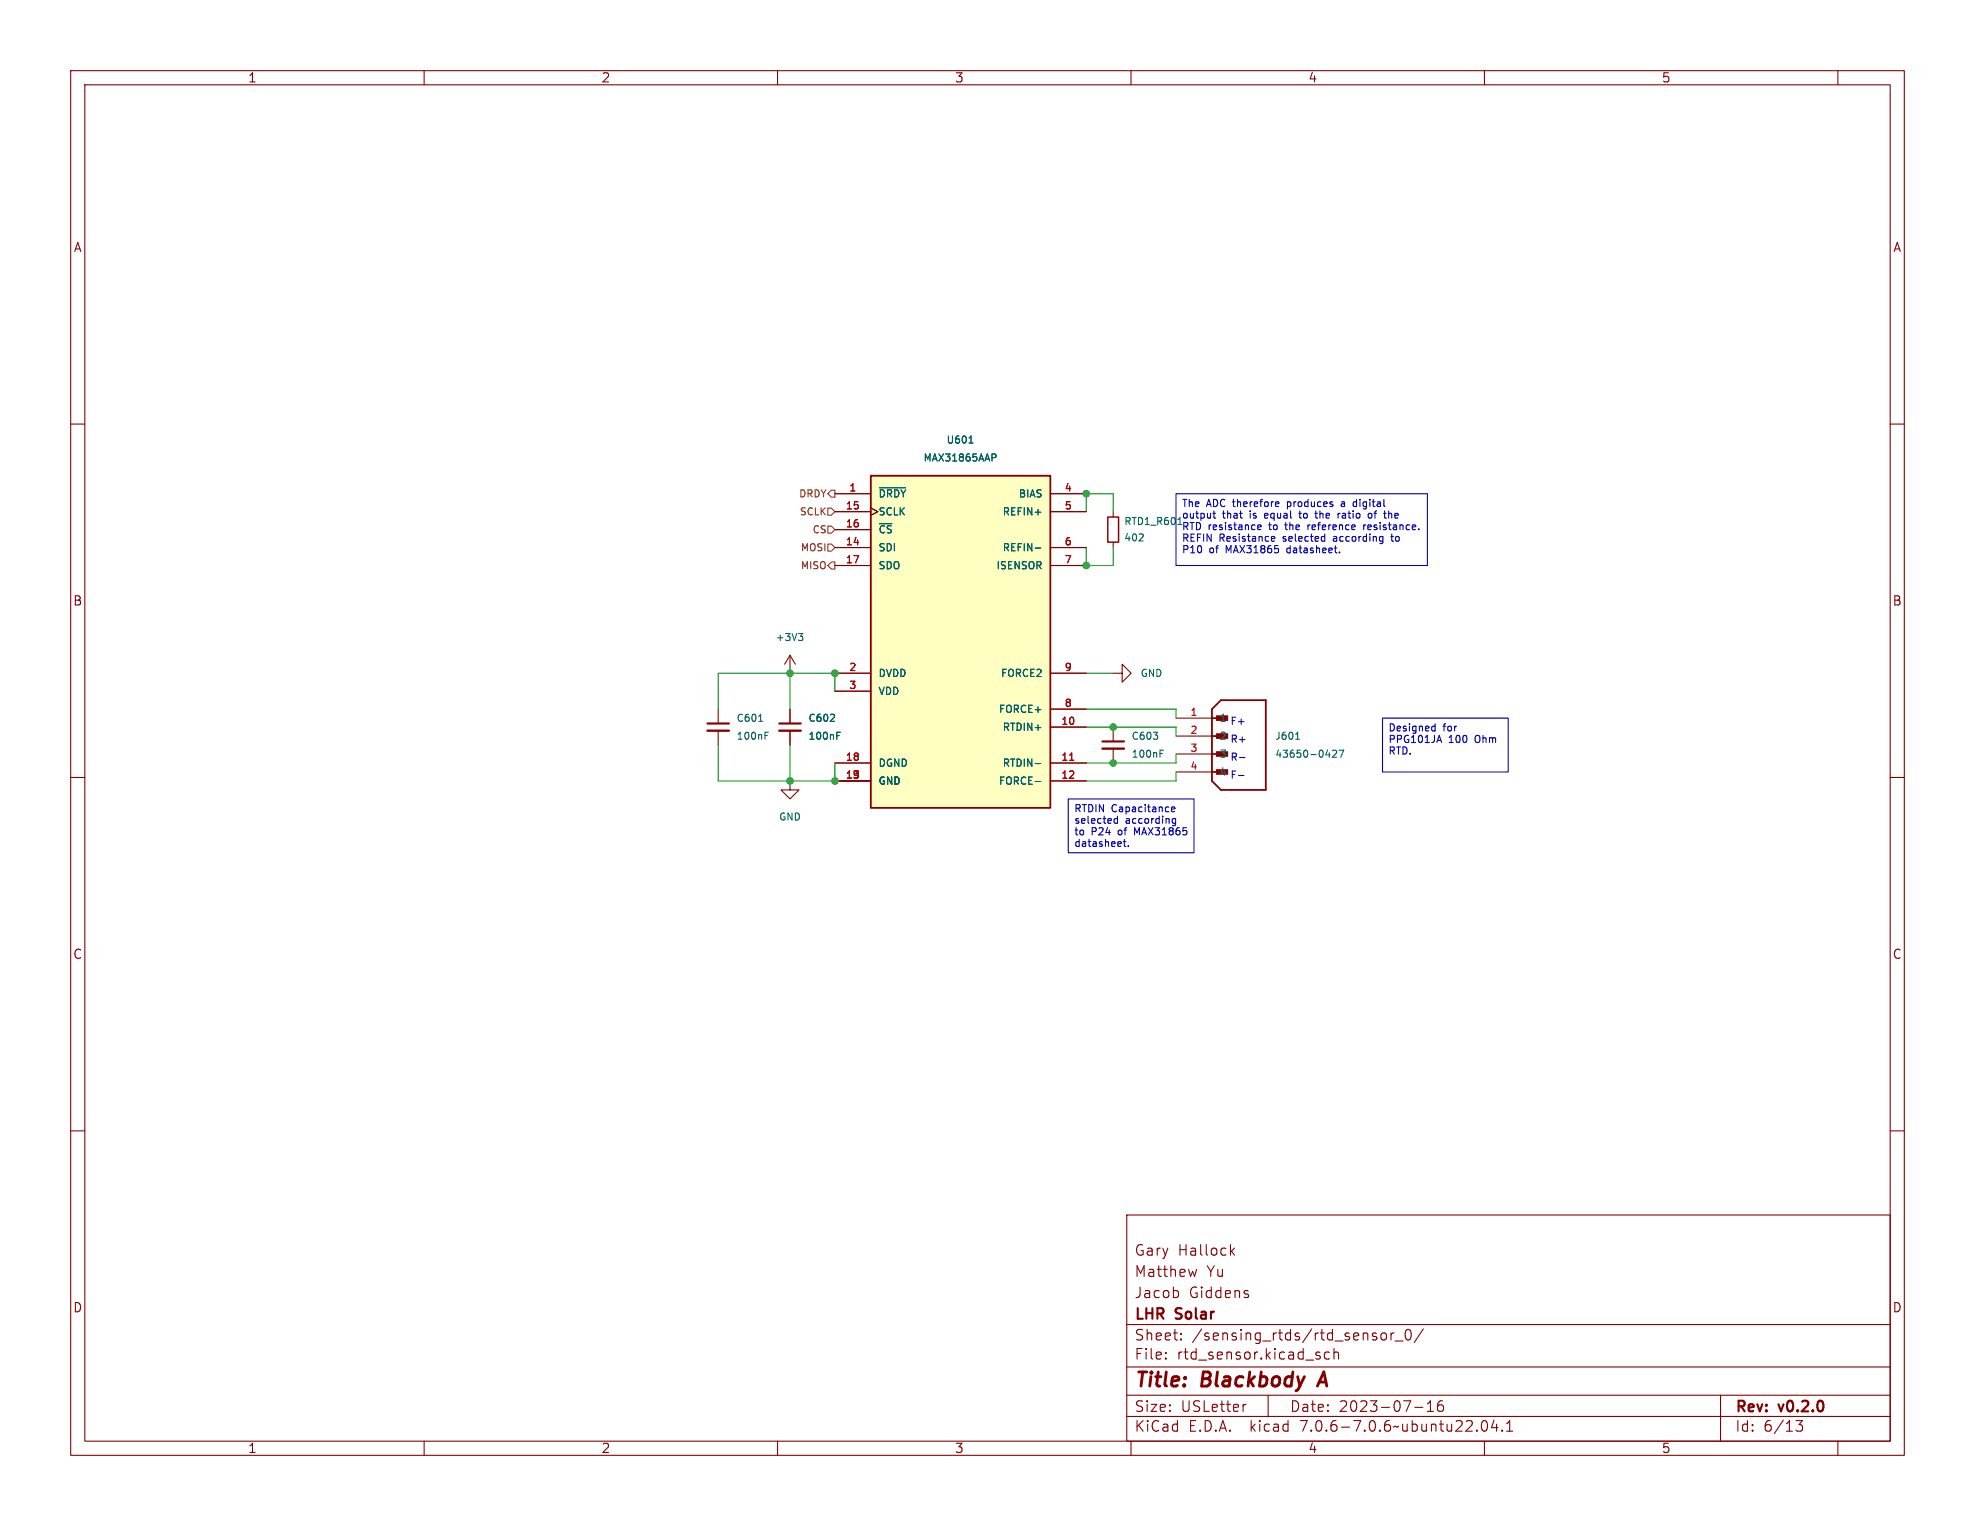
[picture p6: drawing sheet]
<svg xmlns="http://www.w3.org/2000/svg" width="279mm" height="216mm" viewBox="0 0 279 216" stroke-linecap="round" stroke-linejoin="round" font-family="sans-serif">
<g fill="none" stroke="#840000" stroke-width=".15">
<path d="M10 10h259.4v195.9h-259.4zM12 12h255.4v191.9h-255.4zM60 10v2M110 10v2M160 10v2M210 10v2M260 10v2M10 60h2M267.4 60h2M118.1 69.9h5.1M118.1 77.5h5.1M118.1 72.4h5.1"/>
<path d="M118.1 74.9h5.1M123.2 71.9l1 .5-1 .5M148.6 69.9h5.1M148.6 77.5h5.1M148.6 72.4h5.1M157.5 72.4v.8M157.5 76.7v.8M111.8 92.7l-.8 1.3M111.8 92.7v2.6M111.8 92.7l.7 1.3M118.1 80h5.1M118.1 95.3h5.1"/>
<path d="M118.1 97.8h5.1M148.6 80h5.1M148.6 95.3h5.1M157.5 95.3h1.2v-1.3l1.3 1.3-1.3 1.2v-1.2M10 110h2M101.6 100.3v2.1M101.6 103.4v2M111.8 110.5v1.3h1.2l-1.2 1.2-1.3-1.2h1.3M111.8 100.3v2.1M111.8 103.4v2M118.1 108h5.1M118.1 110.5h5.1"/>
<path d="M148.6 102.9h5.1M148.6 108h5.1M148.6 110.5h5.1M148.6 100.3h5.1M157.5 102.9v2M157.5 105.9v2.1M166.4 101.6h5M166.4 104.1h5M166.4 106.7h5M166.4 109.2h5M267.4 110h2M10 160h2"/>
<path d="M267.4 160h2M159.4 171.9h108v32h-108zM169.3 179.6l-.3 1-.3-.7M174.2 177l.4 .6M174.6 176.6l-.5 .6M159.4 197.4h108M159.4 193.4h108M159.4 187.4h108M164.9 192.1l.1 .1-.1 .1M164.9 192.1v.1v.1M164.9 191.4v.1M164.9 192.1v.2"/>
<path d="M164.9 191.4h.1l-.1 .1M166.6 182.7l.1 .2v.4l-.1 .2M167.1 189.4v.1v.1M167.1 189.4l-.1 .1 .1 .1M167.1 188.7v.1M167.1 189.4v.2M167.1 188.7h-.1l.1 .1M176.3 198.7l-.3 .1M176.6 183.2v.1v.2M179.4 197.4v3M188.1 191.4l-.5-.1-.2 .3v.4l.1 .2 .1 .1 .5-.1M188.7 191.4a.37 .37 0 0 1 .7 .1v.8"/>
<path d="M188.7 190.8v1.5M195.4 188.7a.41 .41 0 0 1 .4-.1 .41 .41 0 0 1 .3 .3v.4a.41 .41 0 0 1-.4 .3 .41 .41 0 0 1-.3-.3zM196.8 188.6v1M197.2 188.6l-.3 .1-.1 .2M197.4 189.7h1.1M198.9 188.2a.36 .36 0 0 1 .4-.1 .36 .36 0 0 1 .3 .3 .77 .77 0 0 1-.5 1.2 .91 .91 0 0 1-.2-1.4zM200.1 199.1h1.2M201.4 188l-1.3 1.9M201.9 199.7h.9M201.9 198.6l.5-.4v1.5M204.1 198.2a.59 .59 0 0 0-.7 .6v.6l.1 .2 .4 .1 .2-.2 .1-.5-.1-.2h-.5l-.2 .2M243.4 197.4v6.5"/>
<path d="M60 203.9v2M110 203.9v2M159.4 200.4h108M160 203.9v2M209.7 201.1a.36 .36 0 0 1 .4-.1 .36 .36 0 0 1 .3 .3 .77 .77 0 0 1-.5 1.2 .91 .91 0 0 1-.2-1.4zM210 203.9v2M211.4 200.9l-.4 1.1h.9M211.7 201.5v1M212.5 202.3l.1 .1-.1 .1M212.5 202.3l-.1 .1 .1 .1M212.5 202.3v.2M213.1 202.5h.9"/>
<path d="M213.1 201.4l.5-.4v1.5M254.1 201h.9l-.5 .6a.41 .41 0 0 1 .5 .2v.4l-.1 .2-.2 .1-.6-.1M260 203.9v2"/>
</g>
<path d="M187.3 194.1l-.9 2" fill="none" stroke="#840000" stroke-width=".4"/>
<g fill="none" stroke="#006464" stroke-width=".15">
<path d="M124.4 69h3.7M124.4 74.1h1.8M137.1 62.7h.6M137.3 61.8l.1-.1v1M140.3 64.2h.4l.2 .2-.1 .3h-.5M146.5 72.5h.7M146.5 77.5h.7M161.6 75.6l.1 .1v.3l-.6 .5h.6M166.6 74.2h.6M113 89.6h.6l-.4 .4 .3 .1 .1 .3-.2 .2h-.3M107.3 102.1h.6M108.2 103.6h.5"/>
<path d="M108.2 104.1h.4M117.4 102.1h.7M118 101.1v.4M118.4 103.6h.5M118.4 104.1h.3M146.5 108h.7M146.5 110.6h.7M163.2 103.6h.6l-.4 .4M163.7 104.1v.4M164.1 106.6h.3M164.1 106.1h.5M183.3 104.6h.6"/>
<path d="M183.5 103.7l.1-.1v1M187.6 106.8h.6M188.5 106.2l.4-.1 .2 .3-.6 .7h.6M189.4 106.1h.7l-.4 1"/>
</g>
<path d="M123.2 67.3h25.4v47h-25.4z" fill="#ffffc2" stroke="#ffffc2" stroke-width=".14"/>
<path d="M123.2 67.3h25.4v47h-25.4zM171.4 100.3l1.3-1.2h6.4v12.7h-6.4l-1.3-1.3zM171.4 109.2h2M171.4 106.7h2M171.4 104.1h2M171.4 101.6h2" fill="none" stroke="#840000" stroke-width=".25"/>
<path d="M151.3 107.6h.6" fill="none" stroke="#a90000" stroke-width=".15"/>
<path d="M100.1 103.4h3M110.2 103.4h3.1M156 105.9h3" fill="none" stroke="#840000" stroke-width=".33"/>
<path d="M100.1 102.4h3M110.2 102.4h3.1M156 104.9h3" fill="none" stroke="#840000" stroke-width=".3"/>
<path d="M156.7 73.2h1.5v3.5h-1.5z" fill="none" stroke="#840000" stroke-width=".2"/>
<path d="M172.1 101.3h1.6v.6h-1.6z" fill="#840000" stroke="#840000" stroke-width=".15"/>
<path d="M117.1 71.9h.5l.5 .5-.5 .5h-.5zM117.1 74.4h.5l.5 .5-.5 .5h-.5zM117.1 77h.5l.5 .5-.5 .5h-.5zM117.6 69.3h.5v1.1h-.5l-.5-.5zM117.6 79.5h.5v1h-.5l-.5-.5z" fill="none" stroke="#725600" stroke-width=".15"/>
<g fill="none" stroke="#0000c2" stroke-width=".15">
<path d="M166.4 69.9h35.5v10.1h-35.5zM171.6 72.6h.4M171.7 72.3v.9l.3 .1M177.9 74.6l.5-.1v-.2h-.3l-.2 .1 .1 .5h.4M178.9 72.7v.6M179.4 72.9l-.5 .1M179.9 75.9h.3l.1 .2-.4 .1M179.9 76.5h.4M180.6 71h.3v.2l-.5 .1M180.9 71.6l-.3 .1M182.1 77.6v.5M182.1 71v1"/>
<path d="M182.1 71.6l.1 .1M182.2 71h-.1M183.9 72.3v.9l.2 .1M185 74.3v.6M185.3 74.3l-.3 .2M186.1 73.2l.3 .1M187.3 75.9h.1M187.4 76.5l-.1 .1M187.4 75.6v1M188.7 76.2v.3M189.5 78.1v.1M189.6 72.6l-.2 .1"/>
<path d="M190.1 71h-.3M190.1 71.3h-.2l-.2 .1 .1 .2 .3 .1M190.2 72.6l-.3 .1M190.3 72.9h-.3l-.1 .2v.2h.4M191.6 71h.3M191.9 71.6l-.3 .1M191.9 70.7v1M192.9 74.3v.6M193.2 74.3l-.3 .2M194.1 72.8l-.1 .4-.1 .1h-.3M194.5 72.4v.9M196.6 72.6l.3 .2v.5"/>
<path d="M196.7 75.9h.4M196.9 75.6v.8l.2 .2M151.1 113h17.8v7.7h-17.8zM157.6 116l.1 .4h.4M158.1 115.5v1M158.9 119.1h.4M159.1 118.7v.9l.2 .2M159.6 119.7v.1M160.8 117.8l-.3-.7v1M165.7 114.5l.5-.1v-.2h-.3l-.2 .1 .1 .5h.4M166.3 115.9l-.3-.1-.2 .2 .1 .4h.4M166.3 115.8v.8l-.2 .2h-.2"/>
<path d="M175.2 109.7h.8M175.3 107.2h.8M195.6 101.6h17.8v7.6h-17.8zM202.7 102.7l.3 .1M203 102.4v1M203 103.4h-.3M203.4 104.8h.4M203.6 104l.3 1.1"/>
</g>
<path d="M153.7 77.5v2.5h3.8v-2.5M153.7 72.4v-2.5h3.8v2.5M111.8 95.3v5M118.1 97.8v-2.5h-16.5v5M153.7 95.3h3.8M101.6 105.4v5.1h16.5v-2.5M111.8 105.4v5.1M153.7 100.3h12.7v1.3M153.7 102.9h12.7v1.2M166.4 106.7v1.3h-12.7M166.4 109.2v1.3h-12.7" fill="none" stroke="#009600" stroke-width=".15"/>
<g fill="#009600" stroke="#009600" stroke-width=".15">
<circle cx="111.8" cy="95.3" r=".46"/>
<circle cx="118.1" cy="110.5" r=".46"/>
<circle cx="111.8" cy="110.5" r=".46"/>
<circle cx="157.5" cy="108" r=".46"/>
<circle cx="157.5" cy="102.9" r=".46"/>
<circle cx="118.1" cy="95.3" r=".46"/>
<circle cx="153.7" cy="80" r=".46"/>
<circle cx="153.7" cy="69.9" r=".46"/>
</g>
<g font-size="2.8" fill="#840000">
<text x="160.4" y="196.8">Title:</text>
<text x="170.1" y="196.8">Blackbody</text>
<text x="187.5" y="196.8">A</text>
</g>
<g font-size="2.1" fill="#840000">
<text x="160.4" y="177.9">Gary</text>
<text x="166.6" y="177.9">Hallock</text>
<text x="160.4" y="183.9">Jacob</text>
<text x="160.4" y="180.9">Matthew</text>
<text x="168.2" y="183.9">Giddens</text>
<text x="170.7" y="180.9">Yu</text>
<text x="160.4" y="189.9">Sheet:</text>
<text x="160.4" y="187.1">LHR</text>
<text x="166.4" y="187.1">Solar</text>
<text x="168.6" y="189.9">/sensing_rtds/rtd_sensor_0/</text>
<text x="160.4" y="192.6">File:</text>
<text x="166.5" y="192.6">rtd_sensor.kicad_sch</text>
<text x="160.4" y="202.8">KiCad</text>
<text x="160.4" y="200">Size:</text>
<text x="167.1" y="200">USLetter</text>
<text x="168.1" y="202.8">E.D.A.</text>
<text x="177" y="202.8">kicad</text>
<text x="182.4" y="200">Date:</text>
<text x="184.2" y="202.8">7.0.6-7.0.6~ubuntu22.04.1</text>
<text x="189.4" y="200">2023-07-16</text>
<text x="245.4" y="200.2">Rev:</text>
<text x="245.4" y="202.8">Id:</text>
<text x="249.5" y="202.8">6/13</text>
<text x="251.8" y="200.2">v0.2.0</text>
</g>
<g font-size="1.8" fill="#840000">
<text x="35" y="11.9">1</text>
<text x="85" y="11.9">2</text>
<text x="135" y="11.9">3</text>
<text x="185" y="11.9">4</text>
<text x="235" y="11.9">5</text>
<text x="10.3" y="35.9">A</text>
<text x="267.7" y="35.9">A</text>
<text x="10.3" y="85.9">B</text>
<text x="267.7" y="85.9">B</text>
<text x="10.3" y="135.9">C</text>
<text x="267.7" y="135.9">C</text>
<text x="10.3" y="185.9">D</text>
<text x="267.7" y="185.9">D</text>
<text x="35" y="205.8">1</text>
<text x="85" y="205.8">2</text>
<text x="135" y="205.8">3</text>
<text x="185" y="205.8">4</text>
<text x="235" y="205.8">5</text>
</g>
<g font-size="1.4" fill="#006464">
<text x="130.5" y="65.5">MAX31865AAP</text>
<text x="133.8" y="63">U601</text>
<text x="124.2" y="70.6">~{DRDY}</text>
<text x="144" y="70.6">BIAS</text>
<text x="124.2" y="73.1">SCLK</text>
<text x="124.2" y="75.7">~{CS}</text>
<text x="141.7" y="73.1">REFIN+</text>
<text x="158.9" y="74.5">RTD1_R601</text>
<text x="158.9" y="76.8">402</text>
<text x="124.2" y="78.2">SDI</text>
<text x="124.2" y="80.7">SDO</text>
<text x="140.8" y="80.7">ISENSOR</text>
<text x="141.7" y="78.2">REFIN-</text>
<text x="109.6" y="90.9">+3V3</text>
<text x="124.2" y="96">DVDD</text>
<text x="141.5" y="96">FORCE2</text>
<text x="161.2" y="96">GND</text>
<text x="124.2" y="98.5">VDD</text>
<text x="141.2" y="101.1">FORCE+</text>
<text x="104.1" y="102.3">C601</text>
<text x="104.1" y="104.9">100nF</text>
<text x="114.3" y="102.3">C602</text>
<text x="114.3" y="104.9">100nF</text>
<text x="141.7" y="103.6">RTDIN+</text>
<text x="160" y="104.9">C603</text>
<text x="160" y="107.4">100nF</text>
<text x="180.3" y="104.9">J601</text>
<text x="180.3" y="107.4">43650-0427</text>
<text x="124.2" y="111.2">GND</text>
<text x="124.2" y="108.7">DGND</text>
<text x="141.2" y="111.2">FORCE-</text>
<text x="141.7" y="108.7">RTDIN-</text>
<text x="110.1" y="116.3">GND</text>
</g>
<g font-size="1.4" fill="#725600">
<text x="112.9" y="70.6">DRDY</text>
<text x="113" y="73.1">SCLK</text>
<text x="114.8" y="75.7">CS</text>
<text x="113.2" y="78.2">MOSI</text>
<text x="113.2" y="80.7">MISO</text>
</g>
<g font-size="1.4" fill="#a90000">
<text x="120" y="69.6">1</text>
<text x="150.5" y="69.6">4</text>
<text x="119.6" y="77.2">14</text>
<text x="119.6" y="72.1">15</text>
<text x="119.6" y="74.7">16</text>
<text x="150.5" y="72.1">5</text>
<text x="150.5" y="77.2">6</text>
<text x="119.6" y="79.8">17</text>
<text x="150.5" y="79.8">7</text>
<text x="120" y="95">2</text>
<text x="150.5" y="95">9</text>
<text x="120" y="97.5">3</text>
<text x="150.5" y="100.1">8</text>
<text x="168.3" y="101.3">1</text>
<text x="119.6" y="107.7">18</text>
<text x="150" y="102.6">10</text>
<text x="150" y="107.7">11</text>
<text x="168.3" y="103.9">2</text>
<text x="168.3" y="106.4">3</text>
<text x="119.6" y="110.2">19</text>
<text x="150" y="110.2">12</text>
<text x="168.3" y="109">4</text>
</g>
<g font-size="1.4" fill="#0000c2">
<text x="167.1" y="72.1">The</text>
<text x="167.1" y="73.7">output</text>
<text x="167.1" y="75.4">RTD resistance</text>
<text x="167.1" y="77">REFIN</text>
<text x="170.7" y="72.1">ADC therefore</text>
<text x="172.5" y="77">Resistance</text>
<text x="173" y="73.7">that</text>
<text x="177" y="73.7">is</text>
<text x="179.4" y="73.7">equal</text>
<text x="179.8" y="75.4">to</text>
<text x="181.7" y="77">selected</text>
<text x="182.3" y="75.4">the</text>
<text x="182.6" y="72.1">produces</text>
<text x="184.5" y="73.7">to</text>
<text x="185.7" y="75.4">reference</text>
<text x="187.1" y="73.7">the</text>
<text x="189.1" y="77">according</text>
<text x="190.5" y="72.1">a</text>
<text x="190.5" y="73.7">ratio</text>
<text x="192.4" y="72.1">digital</text>
<text x="193.9" y="75.4">resistance.</text>
<text x="195" y="73.7">of</text>
<text x="197.6" y="73.7">the</text>
<text x="197.6" y="77">to</text>
<text x="167.1" y="78.6">P10</text>
<text x="171.1" y="78.6">of</text>
<text x="173.6" y="78.6">MAX31865</text>
<text x="182.5" y="78.6">datasheet.</text>
<text x="172.5" y="102.3">1 F+</text>
<text x="172.5" y="104.9">2 R+</text>
<text x="172.5" y="107.4">3 R-</text>
<text x="196.3" y="103.8">Designed</text>
<text x="196.3" y="105.5">PPG101JA</text>
<text x="196.3" y="107.1">RTD.</text>
<text x="204.2" y="103.8">for</text>
<text x="205" y="105.5">100</text>
<text x="208.9" y="105.5">Ohm</text>
<text x="172.5" y="110">4 F-</text>
<text x="151.9" y="115.3">RTDIN</text>
<text x="151.9" y="116.9">selected</text>
<text x="151.9" y="118.5">to</text>
<text x="154.4" y="118.5">P24</text>
<text x="157.3" y="115.3">Capacitance</text>
<text x="158.4" y="118.5">of</text>
<text x="159.3" y="116.9">according</text>
<text x="160.9" y="118.5">MAX31865</text>
<text x="151.9" y="120.2">datasheet.</text>
</g>
</svg>
